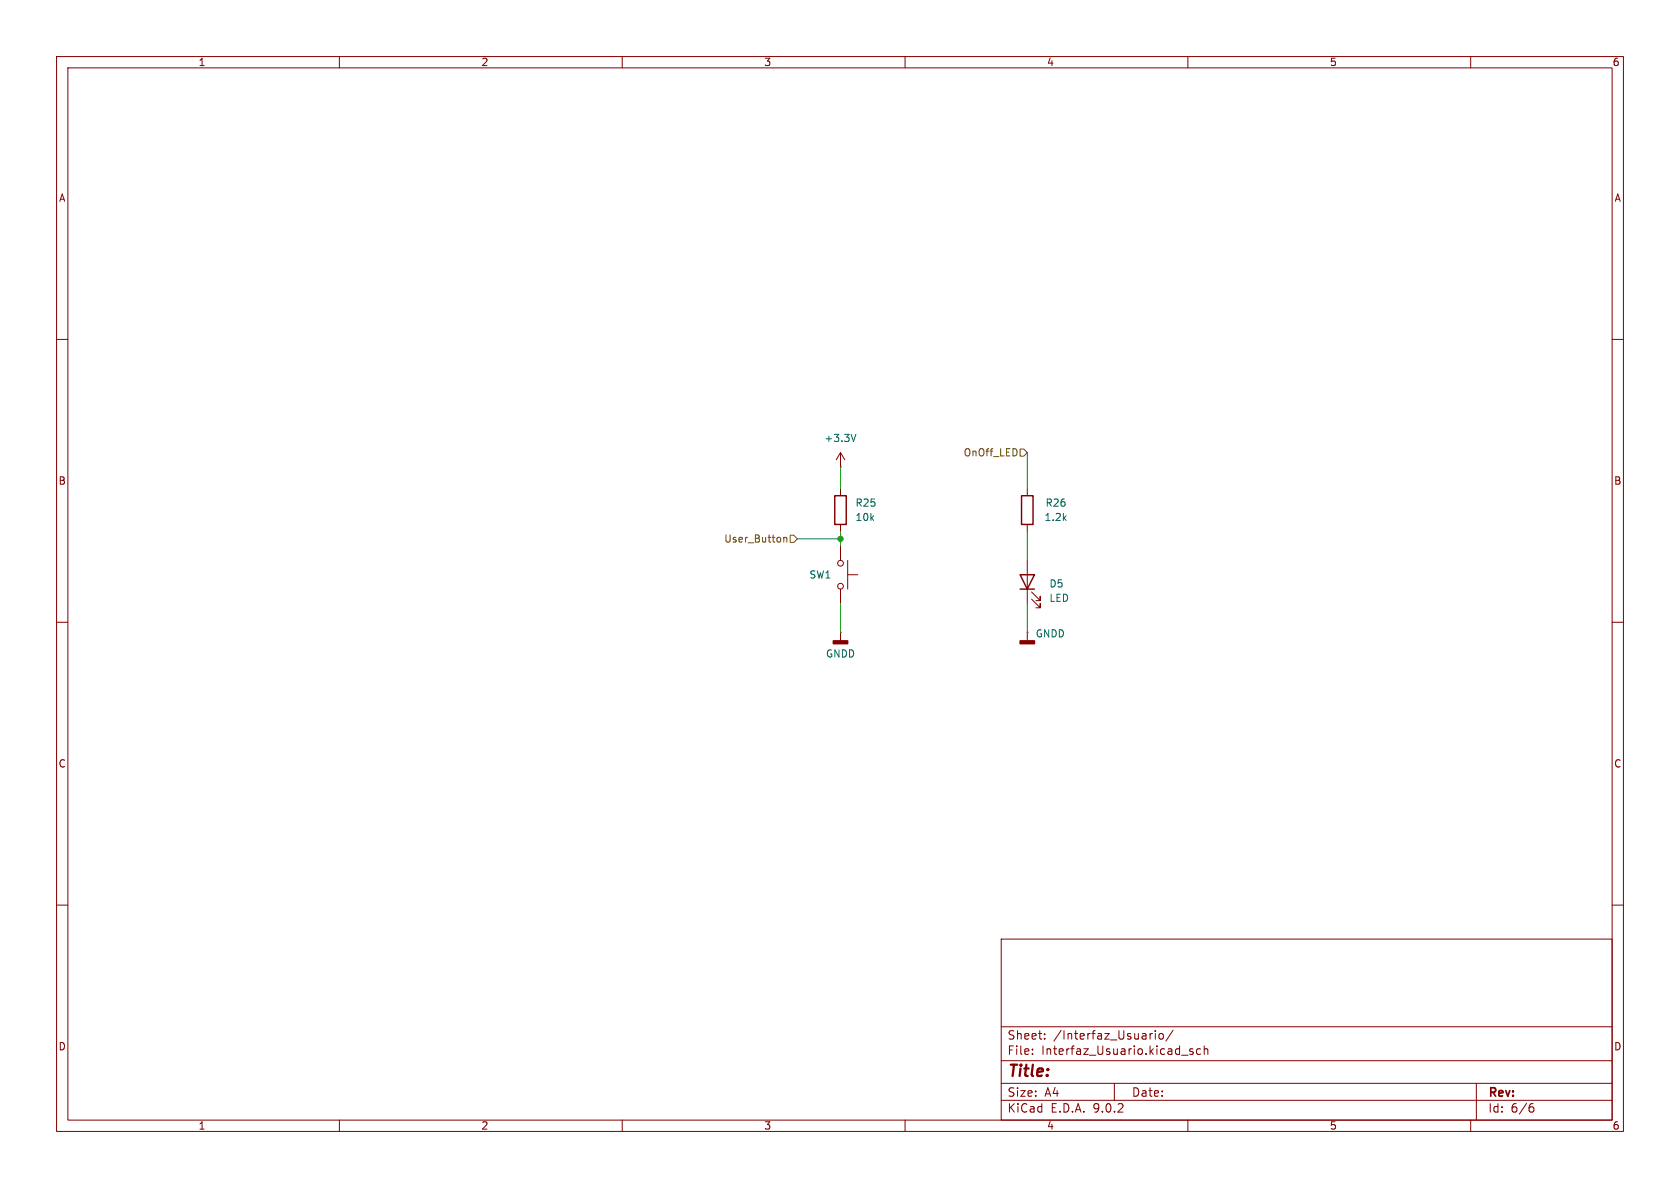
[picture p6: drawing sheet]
<svg xmlns="http://www.w3.org/2000/svg" width="297mm" height="210mm" viewBox="0 0 297 210" stroke-linecap="round" stroke-linejoin="round" font-family="sans-serif">
<g fill="none" stroke="#840000" stroke-width=".18">
<path d="M10 10h277v190h-277zM12 12h273v186h-273zM60 10v2M110 10v2M160 10v2M210 10v2M260 10v2M10 60h2M285 60h2M148.6 82.6h.1M148.6 80v2.6M148.6 86.4v1.2"/>
<path d="M148.6 92.7v1.3M148.6 96.5v2.6M148.6 80l-.8 1.3M148.6 80l.8 1.3M149.9 99.1v5M181.6 86.4v1.2M181.6 92.7v1.3M181.6 99.1v7.6M10 110h2M148.6 111.8h.1M148.6 104.1v2.6M148.6 111.8v1.5"/>
<path d="M149.9 101.6h1.7M181.6 111.8h.1M181.6 111.8v1.5M182.4 105.9l1.5 1.5v-.7v.7h-.8M182.4 104.6l1.5 1.6v-.8v.8h-.8M285 110h2M10 160h2M177 166h108v32h-108zM285 160h2M60 198v2M110 198v2M160 198v2"/>
<path d="M177 194.5h108M177 191.5h108M177 187.5h108M177 181.5h108M182.5 186.3v.1M182.5 185.5v.1M184.7 183.6v.1M184.7 182.8v.1M197 191.5v3M203.7 182.7l-.2 .1M204.2 182.2v.1M204.2 182.7v1"/>
<path d="M205 182.8l.4-.1 .3 .3v.4l-.3 .3-.4-.1-.1-.2v-.4zM207.4 182.1l-1.3 2M208.9 186.5h1.1M210 198v2M210.9 185.5l-.4-.1-.2 .2 .1 .2 .5 .2v.3h-.6M212.2 185.5l-.4-.1-.3 .3v.4l.2 .2h.5M212.9 185.5l.2-.1 .4 .1v.9M212.9 184.9v1.5M260 198v2M261 191.5v6.5M270.6 195.7h.4l.2 .3-.1 .5-.5 .1M271 195.1l-.4 .1"/>
<circle cx="148.6" cy="99.6" r=".51"/>
<circle cx="148.6" cy="103.6" r=".51"/>
</g>
<g fill="#840000" stroke="#840000" stroke-width=".25">
<path d="M147.3 113.3h2.6v.5h-2.6z"/>
<path d="M180.3 113.3h2.6v.5h-2.6z"/>
</g>
<path d="M147.6 87.6h2v5.1h-2zM180.6 87.6h2v5.1h-2zM180.3 101.6h2.6l-1.3 2.5zM180.3 104.1h2.6" fill="none" stroke="#840000" stroke-width=".25"/>
<path d="M151.3 76.8l-.4 1.2" fill="none" stroke="#006464" stroke-width=".18"/>
<path d="M180.3 79.4h.7l.6 .6-.6 .6h-.7zM138.6 95v.8M138.6 95.1l.1-.1h.3l.1 .8M139.7 94.6h.6l.7 .7-.7 .6h-.6z" fill="none" stroke="#725600" stroke-width=".18"/>
<path d="M141 95.3h7.6M148.6 82.6v3.8M148.6 94v2.5M181.6 80v6.4M181.6 94v5.1M148.6 106.7v5.1M181.6 106.7v5.1" fill="none" stroke="#009600" stroke-width=".18"/>
<circle cx="148.6" cy="95.3" r=".46" fill="#009600" stroke="#009600" stroke-width=".18"/>
<text font-size="2.8" fill="#840000" x="178" y="190.9">Title:</text>
<g font-size="2.1" fill="#840000">
<text x="178" y="184">Sheet:</text>
<text x="186.2" y="184">/Interfaz_Usuario/</text>
<text x="178" y="186.7">File:</text>
<text x="184.1" y="186.7">Interfaz_Usuario.kicad_sch</text>
<text x="178" y="196.9">KiCad</text>
<text x="178" y="194.1">Size:</text>
<text x="184.7" y="194.1">A4</text>
<text x="185.7" y="196.9">E.D.A.</text>
<text x="193.3" y="196.9">9.0.2</text>
<text x="200" y="194.1">Date:</text>
<text x="263" y="194.3">Rev:</text>
<text x="263" y="196.9">Id:</text>
<text x="267.1" y="196.9">6/6</text>
</g>
<g font-size="1.8" fill="#840000">
<text x="35" y="11.9">1</text>
<text x="85" y="11.9">2</text>
<text x="135" y="11.9">3</text>
<text x="185" y="11.9">4</text>
<text x="235" y="11.9">5</text>
<text x="285" y="11.9">6</text>
<text x="10.3" y="35.9">A</text>
<text x="285.3" y="35.9">A</text>
<text x="10.3" y="85.9">B</text>
<text x="285.3" y="85.9">B</text>
<text x="10.3" y="135.9">C</text>
<text x="285.3" y="135.9">C</text>
<text x="10.3" y="185.9">D</text>
<text x="285.3" y="185.9">D</text>
<text x="35" y="199.9">1</text>
<text x="85" y="199.9">2</text>
<text x="135" y="199.9">3</text>
<text x="185" y="199.9">4</text>
<text x="235" y="199.9">5</text>
<text x="285" y="199.9">6</text>
</g>
<g font-size="1.8" fill="#006464">
<text x="145.6" y="78.3">+3.3V</text>
<text x="151.1" y="89.8">R25</text>
<text x="184.7" y="89.8">R26</text>
<text x="151.1" y="92.3">10k</text>
<text x="184.6" y="92.3">1.2k</text>
<text x="143" y="102.5">SW1</text>
<text x="185.4" y="104.1">D5</text>
<text x="185.4" y="106.6">LED</text>
<text x="183" y="112.9">GNDD</text>
<text x="145.9" y="116.4">GNDD</text>
</g>
<g font-size="1.8" fill="#725600">
<text x="170.3" y="80.9">OnOff_LED</text>
<text x="127.9" y="96.1">User_Button</text>
</g>
</svg>
